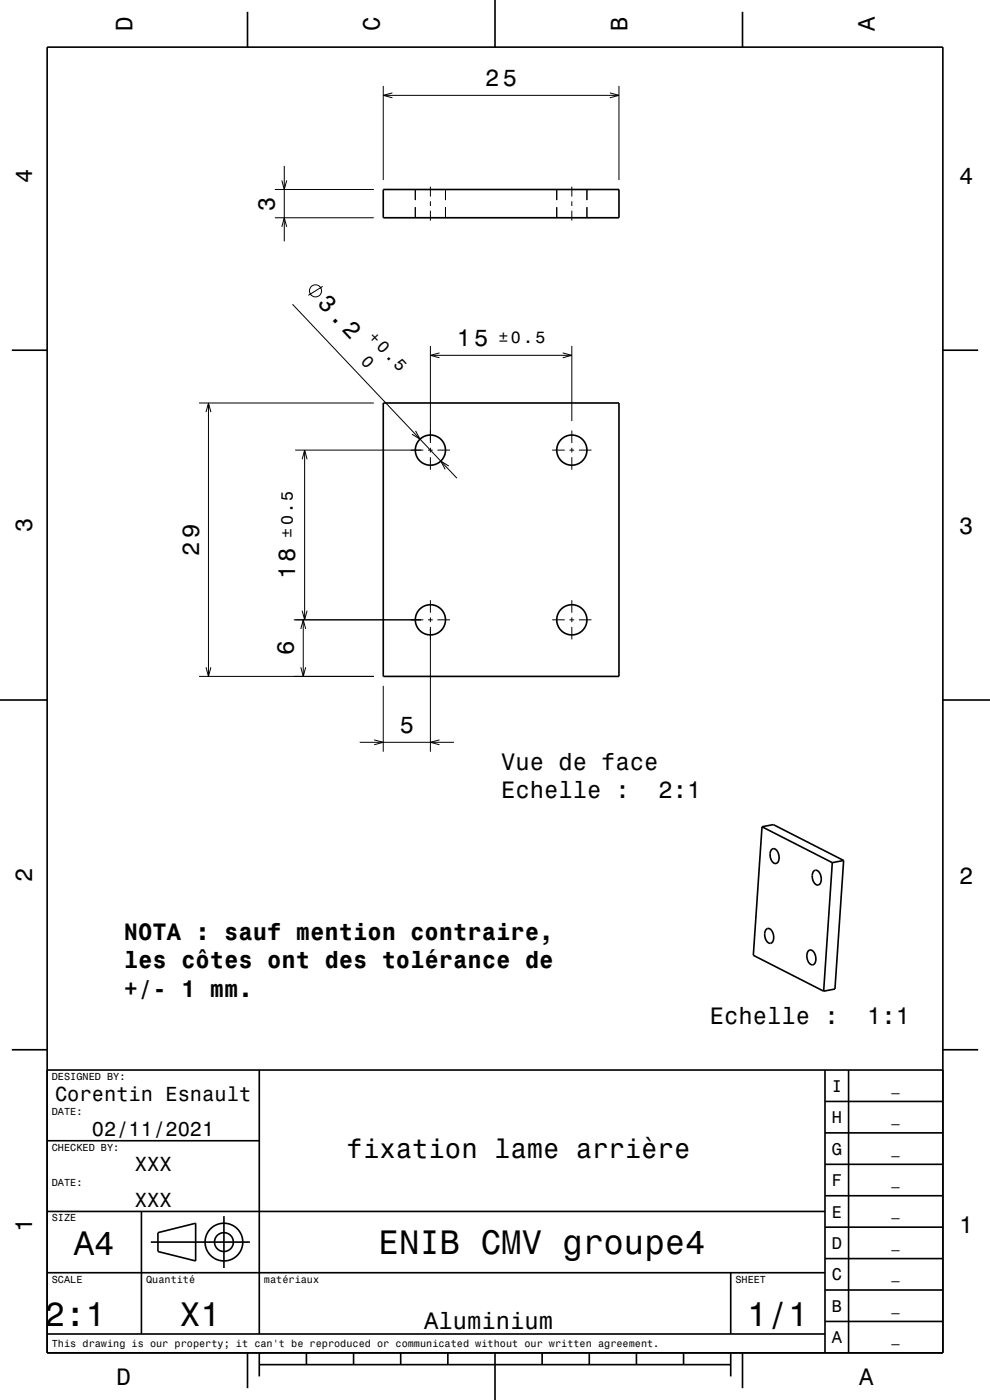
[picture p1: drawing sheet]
<svg xmlns="http://www.w3.org/2000/svg" width="210mm" height="297mm" viewBox="0 0 210 297" stroke-linecap="round" stroke-linejoin="round" font-family="sans-serif">
<g fill="none" stroke="#000" stroke-width=".21">
<path d="M81.3 18.2v20M83.2 19.7l-1.9 .5 1.9 .5M129.4 19.7l1.9 .5-1.9 .5M131.3 18.2v20M59.8 38.3l.5 1.9 .5-1.9M60.3 35.2v16M81.3 20.2h50M91.3 39.6v2.1M121.3 39.6v2.1M58.3 46.2h21M58.3 40.2h21M59.8 48.1l.5-1.9 .5 1.9"/>
<path d="M88.1 40.2v2.2M88.1 43.9v2.3M91.3 42.7v1M91.3 44.7v2.1M94.5 40.2v2.2M94.5 43.9v2.3M118.1 40.2v2.2M118.1 43.9v2.3M121.3 42.7v1M121.3 44.7v2.1M124.5 40.2v2.2M124.5 43.9v2.3"/>
<path d="M62 64.5l34.9 36.9M68.4 60.8l-3 1.8M91.3 73.4v20.6M91.3 75.4h30M93.2 74.9l-1.9 .5 1.9 .5M119.4 74.9l1.9 .5-1.9 .5M121.3 73.4v15.9M42.2 85.5h37.1M43.7 87.4l.5-1.9 .5 1.9M44.2 85.5v58M62.6 95.5h27.2M64.1 97.4l.5-1.9 .5 1.9"/>
<path d="M64.6 95.5v36M88.1 91.4l1 1.8-1.7-1.1M90.8 95.5h1M91.3 95v1M91.3 97v2.7M92.8 95.5h2.7M95.2 98.9l-1.7-1.1 .9 1.8M117.1 95.5h2.7M120.8 95.5h1M121.3 91.3v2.7M121.3 95v1M121.3 97v2.7"/>
<path d="M122.8 95.5h2.7M62.3 131.5h27.5M63.8 133.4l.5-1.9 .5 1.9M64.1 129.6l.5 1.9 .5-1.9M64.3 131.5v12M90.8 131.5h1M91.3 127.3v2.7M91.3 131v1M91.3 133v26.5M92.8 131.5h2.7M117.1 131.5h2.7M120.8 131.5h1"/>
<path d="M121.3 127.3v2.7M121.3 131v1M121.3 133v2.7M122.8 131.5h2.7M42.2 143.5h37.1M43.7 141.6l.5 1.9 .5-1.9M63.8 141.6l.5 1.9 .5-1.9M76.3 157.5h20M79.4 157l1.9 .5-1.9 .5M81.3 145.5v14M93.2 157l-1.9 .5 1.9 .5"/>
<circle cx="66.9" cy="61.7" r="1.28"/>
</g>
<g fill="none" stroke="#000" stroke-width=".35">
<path d="M10 10h190v277h-190zM52.5 2.5v7.5M105 0v10M157.5 2.5v7.5M81.3 40.2h50v6h-50zM2.5 74.3h7.5M200 74.3h7.5M81.3 85.5h50v58h-50zM0 148.5h10M200 148.5h10M161.6 175.4l2.4-.5 15 7.6M161.6 175.4l15 7.6"/>
<path d="M161.6 175.4l-1.8 27.3 14.9 7.6M162.5 197.2a.79 .79 0 0 1 .8-.2 .79 .79 0 0 1 .5 .7 1.61 1.61 0 0 1-.5 2.4 2.05 2.05 0 0 1-.8-2.9zM163.7 180.2a.91 .91 0 0 1 1.4 .8 1.54 1.54 0 0 1-.6 2.2 2.03 2.03 0 0 1-.8-3zM172.7 184.7a1.03 1.03 0 0 1 1.4 1.1 1.39 1.39 0 0 1-.7 2 2.03 2.03 0 0 1-.7-3.1zM176.6 183l-1.9 27.3M179 182.5l-2.4 .5M179 182.5l-1.9 27.3-2.4 .5M171.5 201.7a1.03 1.03 0 0 1 1.5 1 1.4 1.4 0 0 1-.7 2 2.03 2.03 0 0 1-.8-3zM2.5 222.7h7.5M10 227h190M55 227v56M175 233.7h25"/>
<path d="M175 227v60M180 227v60M200 222.7h7.5M10 257h165M10 242h45M30 257v26M47.5 258v11M175 253.7h25M175 247h25M175 240.3h25M10 270h165M32 263.5h21"/>
<path d="M33.5 261.5l8-2v8l-8-2zM155 270v13M175 273.7h25M175 267h25M175 260.3h25M10 283h165M52.5 287v7.5M55 289.5h100M55 287v5M65 287v2.5M75 287v2.5M85 287v2.5"/>
<path d="M95 287v2.5M105 287v10M115 287v2.5M125 287v2.5M135 287v2.5M145 287v2.5M155 287v5M157.5 287v7.5M175 280.3h25"/>
<circle cx="91.3" cy="95.5" r="3.2"/>
<circle cx="121.3" cy="95.5" r="3.2"/>
<circle cx="91.3" cy="131.5" r="3.2"/>
<circle cx="121.3" cy="131.5" r="3.2"/>
<circle cx="47.5" cy="263.5" r="2"/>
<circle cx="47.5" cy="263.5" r="4"/>
</g>
<g font-size="7.2">
<text x="15.7" y="266.3">A4</text>
<text x="80.3" y="266.1">ENIB CMV groupe4</text>
<text x="9.5" y="281.3">2:1</text>
<text x="38.2" y="281.3">X1</text>
<text x="158.5" y="281.3">1/1</text>
</g>
<text font-size="5.8" x="73.6" y="245.6">fixation lame arrière</text>
<text font-size="5.1" x="67.2" y="64.6" transform="rotate(47 67.2 64.6)">3.2</text>
<g font-size="5">
<text x="28.1" y="6.5" transform="rotate(-90 28.1 6.5)">D</text>
<text x="80.6" y="6.5" transform="rotate(-90 80.6 6.5)">C</text>
<text x="133.1" y="6.5" transform="rotate(-90 133.1 6.5)">B</text>
<text x="185.6" y="6.5" transform="rotate(-90 185.6 6.5)">A</text>
<text x="102.9" y="18.2">25</text>
<text x="6.8" y="38.7" transform="rotate(-90 6.8 38.7)">4</text>
<text x="203.5" y="39">4</text>
<text x="58.3" y="44.7" transform="rotate(-90 58.3 44.7)">3</text>
<text x="96.9" y="73.4">15</text>
<text x="6.8" y="112.9" transform="rotate(-90 6.8 112.9)">3</text>
<text x="203.5" y="113.2">3</text>
<text x="42.2" y="117.9" transform="rotate(-90 42.2 117.9)">29</text>
<text x="62.6" y="122.9" transform="rotate(-90 62.6 122.9)">18</text>
<text x="62.3" y="139" transform="rotate(-90 62.3 139)">6</text>
<text x="84.8" y="155.5">5</text>
<text x="106.3" y="163.3">Vue de face</text>
<text x="106.3" y="169.4">Echelle :</text>
<text x="139.7" y="169.4">2:1</text>
<text x="6.8" y="187.1" transform="rotate(-90 6.8 187.1)">2</text>
<text x="203.5" y="187.4">2</text>
<text x="26.3" y="199.3">NOTA : sauf mention contraire,</text>
<text x="26.3" y="205.4">les côtes ont des tolérance de</text>
<text x="26.3" y="211.5">+/- 1 mm.</text>
<text x="150.6" y="217.2">Echelle :</text>
<text x="184" y="217.2">1:1</text>
<text x="6.8" y="261.3" transform="rotate(-90 6.8 261.3)">1</text>
<text x="203.5" y="261.6">1</text>
<text x="90" y="281.9">Aluminium</text>
<text x="24.7" y="293.8">D</text>
<text x="182.2" y="293.8">A</text>
</g>
<g font-size="4.3">
<text x="11.7" y="233.5">Corentin Esnault</text>
<text x="19.5" y="241">02/11/2021</text>
<text x="28.6" y="248.5">XXX</text>
<text x="28.6" y="256">XXX</text>
</g>
<g font-size="3.6">
<text x="176.4" y="231.6">I</text>
<text x="176.4" y="238.3">H</text>
<text x="176.4" y="245">G</text>
<text x="176.4" y="251.6">F</text>
<text x="176.4" y="258.3">E</text>
<text x="176.4" y="265">D</text>
<text x="176.4" y="271.6">C</text>
<text x="176.4" y="278.3">B</text>
<text x="176.4" y="285">A</text>
</g>
<g font-size="3.5">
<text x="77.9" y="71.8" transform="rotate(47 77.9 71.8)">+0.5</text>
<text x="76.4" y="76.8" transform="rotate(47 76.4 76.8)">0</text>
<text x="105.7" y="72.9">±0.5</text>
<text x="62.1" y="114" transform="rotate(-90 62.1 114)">±0.5</text>
</g>
<g font-size="2.9">
<text x="189.1" y="231.4">_</text>
<text x="189.1" y="238">_</text>
<text x="189.1" y="244.7">_</text>
<text x="189.1" y="251.4">_</text>
<text x="189.1" y="258">_</text>
<text x="189.1" y="264.7">_</text>
<text x="189.1" y="271.4">_</text>
<text x="189.1" y="278">_</text>
<text x="189.1" y="284.7">_</text>
</g>
<g font-size="2.2">
<text x="11" y="229.1">DESIGNED BY:</text>
<text x="11" y="236.6">DATE:</text>
<text x="11" y="244.1">CHECKED BY:</text>
<text x="11" y="251.6">DATE:</text>
<text x="11" y="259.1">SIZE</text>
<text x="11" y="272.1">SCALE</text>
<text x="31" y="272.1">Quantité</text>
<text x="56" y="272.1">matériaux</text>
<text x="156" y="272.1">SHEET</text>
<text x="11" y="285.8">This drawing is our property; it can't be reproduced or communicated without our written agreement.</text>
</g>
</svg>
